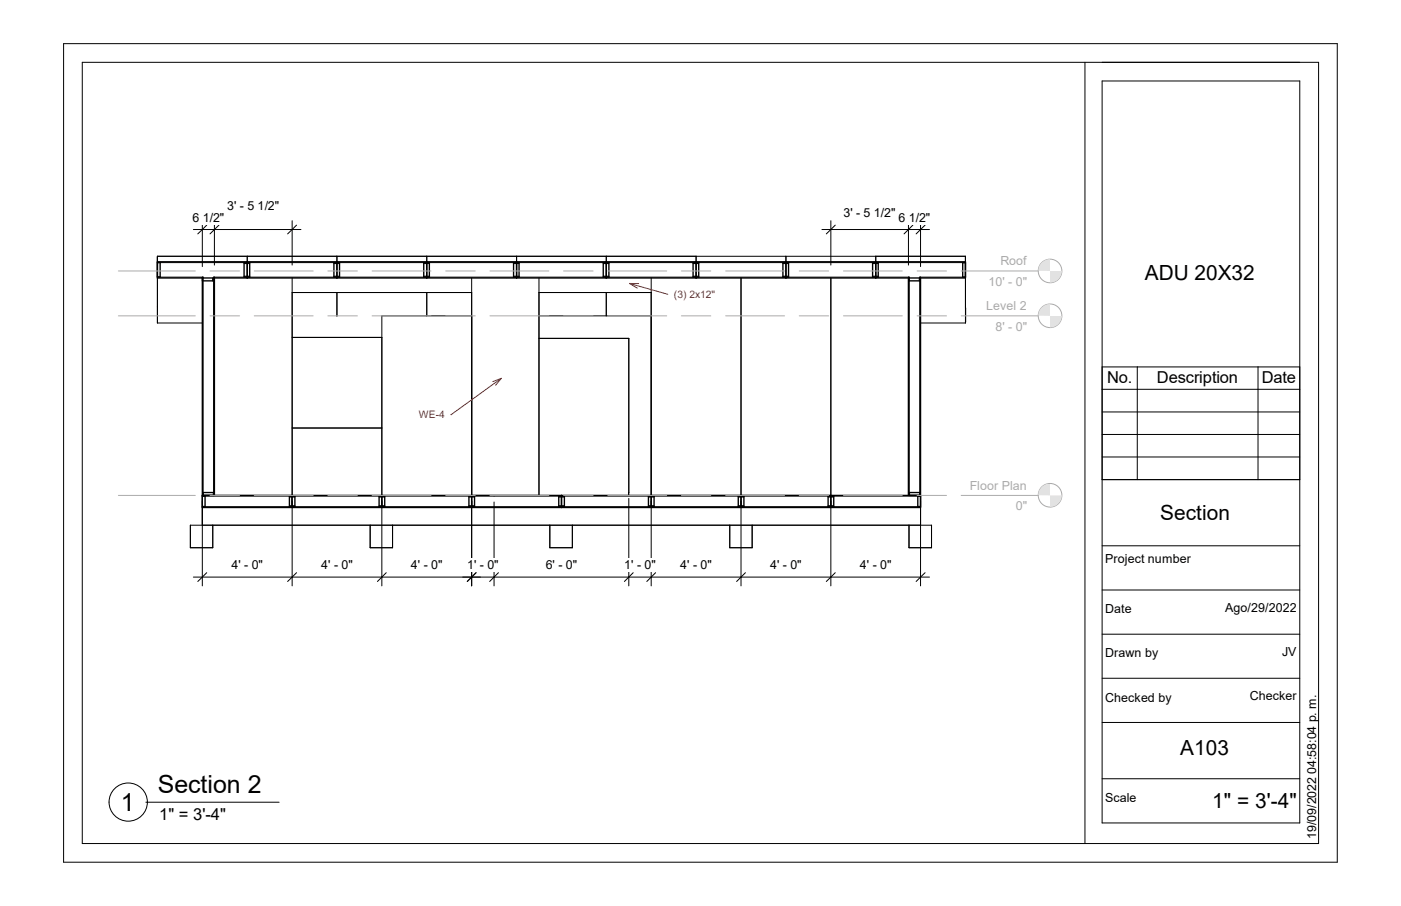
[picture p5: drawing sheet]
<svg xmlns="http://www.w3.org/2000/svg" width="432mm" height="279mm" viewBox="0 0 432 279" stroke-linecap="round" stroke-linejoin="round" font-family="sans-serif">
<g fill="none" stroke="#000" stroke-width=".42">
<path d="M48.5 81h.9v4.4h-.9M62.4 85.7v70.8h221.3v-70.8h13.9v-5h-249.1v5h17.1v.9h-3.2v-.9M75.2 81h1.8v4.4h-1.8zM76.2 80.7v5M102.9 81h1.7v4.4h-1.7zM103.8 80.7v5M130.6 81h1.7v4.4h-1.7zM131.5 80.7v5M158.3 81h1.7v4.4h-1.7zM159.2 80.7v5M185.9 81h1.8v4.4h-1.8zM186.9 80.7v5"/>
<path d="M213.6 81h1.7v4.4h-1.7zM214.5 80.7v5M241.3 81h1.7v4.4h-1.7zM242.2 80.7v5M268.9 81h1.8v4.4h-1.8zM269.9 80.7v5M280.2 85.7h3.2v.9h-3.2zM297.6 81h-.9v4.4h.9M62.4 152.8h221.3M62.4 153h.8v3.2h-.8M62.6 152.8v-.9h3.2v.9M66.1 152.8v-67.1h213.9v67.1"/>
<path d="M89.2 153h1.7v3.2h-1.7zM90 152.8v3.7M116.8 153h1.8v3.2h-1.8zM117.7 152.8v3.7M144.5 153h1.8v3.2h-1.8zM145.4 152.8v3.7M172.2 153h1.7v3.2h-1.7zM173.1 152.8v3.7M199.9 153h1.7v3.2h-1.7zM200.7 152.8v3.7M227.5 153h1.8v3.2h-1.8zM228.4 152.8v3.7"/>
<path d="M255.2 153h1.8v3.2h-1.8zM256.1 152.8v3.7M280.3 152.8v-.9h3.2v.9M283.7 153h-.8v3.2h.8"/>
</g>
<g fill="none" stroke="#000" stroke-width=".31">
<path d="M76.2 79v1.7M103.8 79v1.7M131.5 79v1.7M159.2 79v1.7M186.9 79v1.7M214.5 79v1.7M242.2 79v1.7M269.9 79v1.7M48.5 85.5h14.1v67.3M48.5 81h249.1M62.4 85.5v.2M62.4 99.6h-13.9v-20.6h249.1v20.6h-13.9"/>
<path d="M66.1 85.5v67.3h23.9v-67.1M75.2 81.3h1.8M75.2 85.2h1.8M90 90.2h55.4M102.9 81.3h1.7M102.9 85.2h1.7M103.8 90.2v7.3M130.6 81.3h1.7M130.6 85.2h1.7M131.5 90.2v7.2M145.4 97.4h-27.7v55.4M145.4 85.7v67.1h20.7v-67.1"/>
<path d="M158.3 81.3h1.7M158.3 85.2h1.7M166.1 97.4h34.6M166.1 90.2h34.6M185.9 81.3h1.8M185.9 85.2h1.8M186.9 90.2v7.2M200.7 85.7v67.1h55.4v-67.1M213.6 81.3h1.7M213.6 85.2h1.7M228.4 85.7v67.1M241.3 81.3h1.7"/>
<path d="M241.3 85.2h1.7M268.9 81.3h1.8M268.9 85.2h1.8M280 85.5v67.3M283.7 85.5v.2M297.6 85.5h-14.1v67.3M90 104.1h27.7M166.1 104.4h27.7v48.4M90 132h27.7M62.4 156.3h221.3M62.4 153h221.3M65.8 152.8v-67.3h214.4v67.3"/>
<path d="M89.2 156h1.7M89.2 153.3h1.7M116.8 156h1.8M116.8 153.3h1.8M144.5 156h1.8M144.5 153.3h1.8M152.3 152.8v.2M172.2 156h1.7M172.2 153.3h1.7M193.8 151.9v.8M199.9 156h1.7M199.9 153.3h1.7"/>
<path d="M227.5 156h1.8M227.5 153.3h1.8M255.2 156h1.8M255.2 153.3h1.8M62.4 162v-5.5h221.3v5.5M65.6 162v6.9h-6.9v-6.9h228.4v6.9h-6.9v-6.9M114.1 162v6.9h6.9v-6.9M169.5 162v6.9h6.9v-6.9M224.9 162v6.9h6.9v-6.9"/>
</g>
<circle cx="323.6" cy="152.7" r="3.6" fill="none" stroke="#aaa" stroke-width=".31"/>
<g fill="#e2e2e2">
<path d="M323.6 152.8h3.7v3.5h-3.7z"/>
<path d="M320 149.1h3.6v3.7h-3.6z"/>
</g>
<g fill="#fff">
<path d="M298.9 147.6h17.6v4.3h-17.6z"/>
<path d="M313.1 153.9h3.6v4.3h-3.6z"/>
</g>
<g fill="none" stroke="#aaa" stroke-width=".31">
<path d="M36.5 152.8h23.7M64.7 152.8h9.1M78.4 152.8h18.1M101 152.8h9.2M114.7 152.8h18.1M137.4 152.8h9.1M151 152.8h18.2M173.7 152.8h9.1M187.3 152.8h18.2M210 152.8h9.1M223.6 152.8h18.2M246.3 152.8h9.1"/>
<path d="M260 152.8h18.1M282.7 152.8h9M296.2 152.8h23.8"/>
<circle cx="323.6" cy="97.4" r="3.6"/>
</g>
<g fill="#e2e2e2">
<path d="M323.6 97.4h3.7v3.6h-3.7z"/>
<path d="M320 93.8h3.6v3.6h-3.6z"/>
</g>
<g fill="#fff">
<path d="M303.9 92.2h12.5v4.4h-12.5z"/>
<path d="M306.8 98.6h4v4.3h-4z"/>
<path d="M310.8 98.6h1.2v4.3h-1.2z"/>
<path d="M313.1 98.6h3.6v4.3h-3.6z"/>
</g>
<g fill="none" stroke="#aaa" stroke-width=".31">
<path d="M36.5 97.4h23.7M64.7 97.4h9.1M78.4 97.4h18.1M101 97.4h9.2M114.7 97.4h18.1M137.4 97.4h9.1M151 97.4h18.2M173.7 97.4h9.1M187.3 97.4h18.2M210 97.4h9.1M223.6 97.4h18.2M246.3 97.4h9.1"/>
<path d="M260 97.4h18.1M282.7 97.4h9M296.2 97.4h23.8"/>
<circle cx="323.6" cy="83.6" r="3.6"/>
</g>
<g fill="#e2e2e2">
<path d="M323.6 83.6h3.7v3.6h-3.7z"/>
<path d="M320 79.9h3.6v3.7h-3.6z"/>
</g>
<g fill="#fff">
<path d="M308.3 78.4h8.2v4.3h-8.2z"/>
<path d="M304.6 84.7h6.2v4.3h-6.2z"/>
<path d="M310.8 84.7h1.2v4.3h-1.2z"/>
<path d="M313.1 84.7h3.6v4.3h-3.6z"/>
</g>
<g fill="none" stroke="#aaa" stroke-width=".31">
<path d="M36.5 83.6h23.7M64.7 83.6h9.1M78.4 83.6h18.1M101 83.6h9.2M114.7 83.6h18.1M137.4 83.6h9.1M151 83.6h18.2M173.7 83.6h9.1M187.3 83.6h18.2M210 83.6h9.1M223.6 83.6h18.2M246.3 83.6h9.1"/>
<path d="M260 83.6h18.1M282.7 83.6h9M296.2 83.6h23.8"/>
</g>
<path d="M62.4 154.6v26.1M90 154.6v26.1M117.7 154.6v26.1M145.4 154.6v26.1M59.6 178h88.5M63.7 176.6l-2.7 2.7M91.4 176.6l-2.8 2.7M119 176.6l-2.7 2.7M146.7 176.6l-2.7 2.7" fill="none" stroke="#000" stroke-width=".31"/>
<g fill="#fff">
<path d="M71.3 172.1h9.8v4.3h-9.8z"/>
<path d="M99 172.1h9.8v4.3h-9.8z"/>
<path d="M126.7 172.1h9.7v4.3h-9.7z"/>
</g>
<g fill="none" stroke="#000" stroke-width=".31">
<path d="M145.4 154.6v26.1M152.3 154.8v25.9M193.8 153.7v27M200.7 154.6v26.1M228.4 154.6v26.1M256.1 154.6v26.1M283.7 154.6v26.1M142.6 178h143.9M146.7 176.6l-2.7 2.7M153.6 176.6l-2.7 2.7M195.2 176.6l-2.8 2.7M202.1 176.6l-2.8 2.7"/>
<path d="M229.7 176.6l-2.7 2.7M257.4 176.6l-2.7 2.7M285.1 176.6l-2.7 2.7"/>
</g>
<g fill="#fff">
<path d="M144 172.1h9.7v4.3h-9.7z"/>
<path d="M168.2 172.1h9.7v4.3h-9.7z"/>
<path d="M192.4 172.1h9.7v4.3h-9.7z"/>
<path d="M209.7 172.1h9.7v4.3h-9.7z"/>
<path d="M237.4 172.1h9.7v4.3h-9.7z"/>
<path d="M265 172.1h9.8v4.3h-9.8z"/>
</g>
<path d="M59.6 70.8h33.2M62.4 68.1v14.1M63.7 69.4l-2.7 2.7M66.1 68.1v13.6M67.5 69.4l-2.8 2.7M90 68.1v13.6M91.4 69.4l-2.8 2.7" fill="none" stroke="#000" stroke-width=".31"/>
<g fill="#fff">
<path d="M59.3 64.9h9.8v4.3h-9.8z"/>
<path d="M70.1 61.5h16v4.2h-16z"/>
</g>
<path d="M253.3 70.8h33.2M256.1 68.1v13.6M257.4 69.4l-2.7 2.7M280 68.1v13.6M281.3 69.4l-2.7 2.7M283.7 68.1v14.1M285.1 69.4l-2.7 2.7" fill="none" stroke="#000" stroke-width=".31"/>
<g fill="#fff">
<path d="M276.9 64.9h9.9v4.3h-9.9z"/>
<path d="M260 63.5h16v4.3h-16z"/>
</g>
<path d="M194 87.4l2.8 .1M194 87.4l2.4 1.5M194 87.4l11.8 3.4" fill="none" stroke="#f00" stroke-width=".31"/>
<path d="M207.7 89h12.7v3.6h-12.7z" fill="#fff"/>
<path d="M19.6 13.5h392.6v252.4h-392.6zM25.4 19.2h381v240.9h-381zM334.4 19.2v240.9M339.7 25h60.9v228.8h-60.9zM339.7 147.9h60.9M339.7 168.3h60.9M339.7 181.9h60.9M339.7 195.6h60.9M339.7 209.2h60.9M339.7 222.8h60.9M339.7 240.2h60.9" fill="none" stroke="#000" stroke-width=".31"/>
<g fill="#fff">
<path d="M340.7 243.9h9.6v4.3h-9.6z"/>
<path d="M340.7 212.9h20.4v4.4h-20.4z"/>
<path d="M340.7 199.3h16.3v4.3h-16.3z"/>
<path d="M340.7 185.7h8.1v4.3h-8.1z"/>
<path d="M340.7 170.3h26.4v4.3h-26.4z"/>
</g>
<g fill="none" stroke="#000" stroke-width=".31">
<path d="M339.7 113.2h60.9v34.7h-60.9zM350.5 113.2v34.7M387.7 113.2v34.7M339.7 134h60.9M339.7 127h60.9M339.7 120.1h60.9M339.7 140.9h60.9M45 247.4h41"/>
<circle cx="39.5" cy="247.4" r="5.9"/>
</g>
<path d="M154.5 116.7l-1.8 2.1M154.5 116.7l-2.6 1M154.5 116.7l-15.5 11.2M139 127.9h.1" fill="none" stroke="#f00" stroke-width=".31"/>
<g fill="#fff">
<path d="M129.1 126.2h5.2v3.6h-5.2z"/>
<path d="M134.3 126.2h1.1v3.6h-1.1z"/>
<path d="M135.4 126.2h1.8v3.6h-1.8z"/>
</g>
<g font-size="7.7">
<text x="48.6" y="244.6">Section 2</text>
<text x="37.2" y="250">1</text>
</g>
<g font-size="6.4">
<text x="352.8" y="86.3">ADU 20X32</text>
<text x="357.6" y="160.4">Section</text>
<text x="363.7" y="232.8">A103</text>
<text x="373.6" y="249.1">1&quot; = 3'-4&quot;</text>
</g>
<g font-size="5.1">
<text x="341.2" y="118.2">No.</text>
<text x="356.6" y="118.2">Description</text>
<text x="388.9" y="118.2">Date</text>
<text x="49.1" y="252.8">1&quot; = 3'-4&quot;</text>
</g>
<g font-size="3.8">
<text x="70.1" y="64.9">3' - 5 1/2&quot;</text>
<text x="59.3" y="68.4">6 1/2&quot;</text>
<text x="260" y="66.9">3' - 5 1/2&quot;</text>
<text x="276.9" y="68.4">6 1/2&quot;</text>
<text x="340.7" y="173.7">Project number</text>
<text x="71.3" y="175.6">4' - 0&quot;</text>
<text x="99" y="175.6">4' - 0&quot;</text>
<text x="126.7" y="175.6">4' - 0&quot;</text>
<text x="144" y="175.6">1' - 0&quot;</text>
<text x="168.2" y="175.6">6' - 0&quot;</text>
<text x="192.4" y="175.6">1' - 0&quot;</text>
<text x="209.7" y="175.6">4' - 0&quot;</text>
<text x="237.4" y="175.6">4' - 0&quot;</text>
<text x="265" y="175.6">4' - 0&quot;</text>
<text x="340.7" y="189.1">Date</text>
<text x="377.6" y="188.6">Ago/29/2022</text>
<text x="340.7" y="202.7">Drawn by</text>
<text x="395.1" y="202.2">JV</text>
<text x="385.2" y="215.8">Checker</text>
<text x="340.7" y="216.4">Checked by</text>
<text x="340.7" y="247.4">Scale</text>
<text x="405.7" y="258.7" transform="rotate(-90 405.7 258.7)">19/09/2022 04:58:04 p. m.</text>
</g>
<g font-size="3.8" fill="#aaa">
<text x="308.3" y="81.8">Roof</text>
<text x="304.6" y="88.1">10' -</text>
<text x="313.1" y="88.1">0&quot;</text>
<text x="303.9" y="95.7">Level 2</text>
<text x="306.8" y="102">8'</text>
<text x="310.8" y="102">-</text>
<text x="313.1" y="102">0&quot;</text>
<text x="298.9" y="151">Floor Plan</text>
<text x="313.1" y="157.3">0&quot;</text>
</g>
<g font-size="3.2" fill="#f00">
<text x="207.7" y="91.8">(3) 2x12&quot;</text>
<text x="129.1" y="129">WE</text>
<text x="134.3" y="129">-</text>
<text x="135.4" y="129">4</text>
</g>
</svg>
